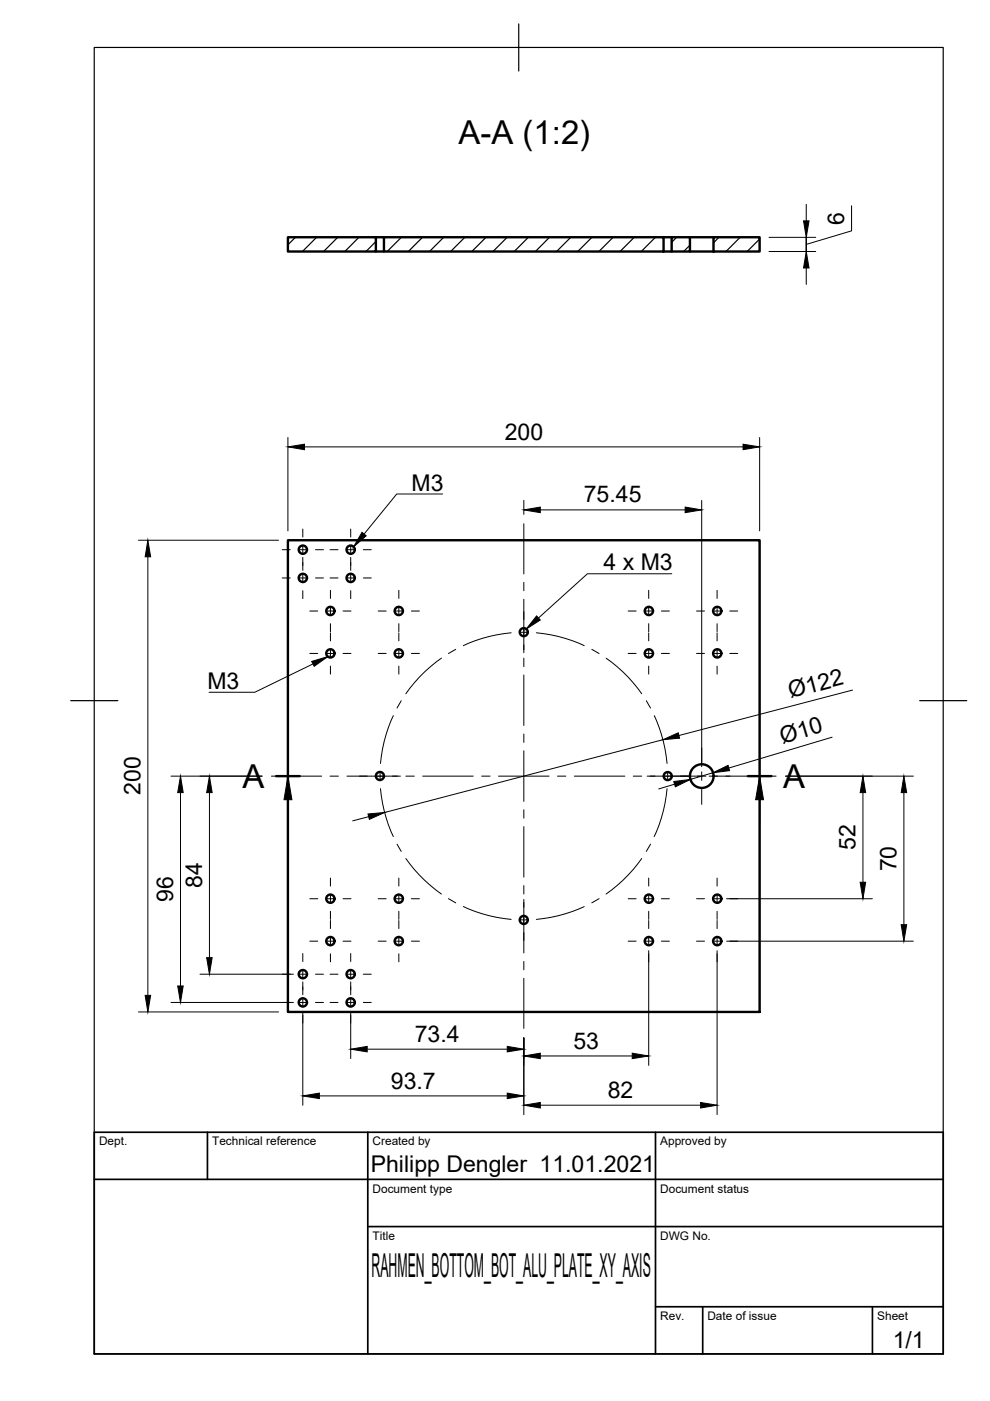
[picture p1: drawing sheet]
<svg xmlns="http://www.w3.org/2000/svg" width="210mm" height="297mm" viewBox="0 0 210 297" stroke-linecap="round" stroke-linejoin="round" font-family="sans-serif">
<!-- layer: Sichtbar -->
<g fill="none" stroke="#000" stroke-width=".51">
<path d="M61 50.3h18.7v3h-18.7zM79.7 53.3h1.7M79.7 50.3h1.7M81.4 50.3h59.3v3h-59.3zM140.7 53.3h1.7M140.7 50.3h1.7M142.4 50.3h3.9v3h-3.9zM146.3 50.3h5M146.3 53.3h5M151.3 50.3h9.8v3h-9.8zM61 114.5h100.1v100.1h-100.1z"/>
<circle cx="64.2" cy="116.5" r=".88"/>
<circle cx="74.3" cy="116.5" r=".88"/>
<circle cx="64.2" cy="122.5" r=".88"/>
<circle cx="70.1" cy="129.5" r=".88"/>
<circle cx="70.1" cy="138.5" r=".88"/>
<circle cx="74.3" cy="122.5" r=".88"/>
<circle cx="84.6" cy="129.5" r=".88"/>
<circle cx="84.6" cy="138.5" r=".88"/>
<circle cx="111.1" cy="134" r=".86"/>
<circle cx="137.6" cy="129.5" r=".88"/>
<circle cx="137.6" cy="138.5" r=".88"/>
<circle cx="152.1" cy="129.5" r=".88"/>
<circle cx="152.1" cy="138.5" r=".88"/>
<circle cx="80.5" cy="164.5" r=".86"/>
<circle cx="141.6" cy="164.5" r=".86"/>
<circle cx="148.8" cy="164.5" r="2.51"/>
<circle cx="70.1" cy="199.5" r=".88"/>
<circle cx="70.1" cy="190.5" r=".88"/>
<circle cx="84.6" cy="199.5" r=".88"/>
<circle cx="84.6" cy="190.5" r=".88"/>
<circle cx="111.1" cy="195" r=".86"/>
<circle cx="137.6" cy="190.5" r=".88"/>
<circle cx="137.6" cy="199.5" r=".88"/>
<circle cx="152.1" cy="199.5" r=".88"/>
<circle cx="152.1" cy="190.5" r=".88"/>
<circle cx="64.2" cy="206.5" r=".88"/>
<circle cx="64.2" cy="212.5" r=".88"/>
<circle cx="74.3" cy="212.5" r=".88"/>
<circle cx="74.3" cy="206.5" r=".88"/>
</g>
<!-- layer: Border -->
<path d="M20 10.1h180v276.9h-180zM110 5.1v10M15 148.6h10M195 148.6h10" fill="none" stroke="#000" stroke-width=".25"/>
<!-- layer: TitleBlock -->
<path d="M20 240.1h180v46.9h-180zM20 250h180M44 240.1v9.9M78 240.1v46.9M139 240.1v46.9M78 260.1h122M139 277.1h61M149 277.1v9.9M185 277.1v9.9" fill="none" stroke="#000" stroke-width=".36"/>
<!-- layer: Center Lines -->
<g fill="none" stroke="#000" stroke-width=".21">
<path d="M59.8 116.6h1.7M63.3 116.6h1.8M64.2 112.2v1.7M64.2 115.7v1.7M64.2 118.2v2.7M66.9 116.6h1.7M70 116.6h1.7M73.5 116.6h1.7M74.4 112.2v1.7M74.4 115.7v1.7M74.4 118.2v2.7M77 116.6h1.7"/>
<path d="M111.1 111v10.7M59.8 122.5h1.7M63.3 122.5h1.8M64.2 121.7v1.8M64.2 125.2v1.7M65.7 129.5h1.7M65.7 138.5h1.7M66.9 122.5h1.7M69.2 129.5h1.8M69.2 138.5h1.8M70 122.5h1.7M70.1 125.2v1.7"/>
<path d="M70.1 128.7v1.7M70.1 132.2v1.7M70.1 134.2v1.7M70.1 137.7v1.7M72.7 129.5h1.7M72.7 138.5h1.7M73.5 122.5h1.7M74.4 121.7v1.8M74.4 125.2v1.7M77 122.5h1.7M80.2 129.5h1.7M80.2 138.5h1.7"/>
<path d="M83.7 129.5h1.7M83.7 138.5h1.7M84.6 125.2v1.7M84.6 128.7v1.7M84.6 132.2v1.7M84.6 134.2v1.7M84.6 137.7v1.7M87.2 129.5h1.7M87.2 138.5h1.7M93.6 139.5l-1.2 .9a30.6 30.6 0 0 0-6.4 6.7M96.6 137.7l-1.5 .9M108.4 134.2a30.2 30.2 0 0 0-10.2 2.7"/>
<path d="M110.2 134.1h1.8M111.1 123.5v1.8M111.1 127v11.4M111.1 139.5v1.8M113.7 134.2a30.2 30.2 0 0 1 10.2 2.7M125.5 137.7l1.5 .9M128.5 139.6l1.2 .8a30.6 30.6 0 0 1 6.4 6.7M133.2 129.5h1.7M133.2 138.5h1.7M136.7 129.5h1.8M136.7 138.5h1.8M137.5 125.2v1.7"/>
<path d="M137.5 128.7v1.7M137.5 132.2v1.7M137.5 134.2v1.7M137.5 137.7v1.7M140.2 129.5h1.7M140.2 138.5h1.7M147.7 129.5h1.7M147.7 138.5h1.7M151.2 129.5h1.8M151.2 138.5h1.8M152 125.2v1.7M152 128.7v1.7"/>
<path d="M152 132.2v1.7M152 134.2v1.7M152 137.7v1.7M154.7 129.5h1.7M154.7 138.5h1.7M70.1 141.2v1.7M83.4 151.7l-1 2.5a30.9 30.9 0 0 0-1.7 7.7M84.6 141.2v1.7M85.1 148.6l-.9 1.5M111.1 143.1v10.7M111.1 155.6v1.8M111.1 159.2v10.7"/>
<path d="M137 148.6l.9 1.5M137.5 141.2v1.7M138.7 151.7l1 2.5a30.9 30.9 0 0 1 1.7 7.7M148.8 158.5v3.4M152 141.2v1.7M57.6 164.6h10.6M70 164.6h1.8M73.6 164.6h11.3M80.6 163.7v1.7M80.7 167.2a30.2 30.2 0 0 0 2.7 10.2M84.2 179l.9 1.5M86 164.6h1.8"/>
<path d="M89.6 164.6h10.7M102.1 164.6h1.8M105.7 164.6h10.7M111.1 171.7v1.8M111.1 175.3v10.7M118.2 164.6h1.8M121.8 164.6h10.7M134.3 164.6h1.8M137.2 164.6h12.5M137.9 179l-.9 1.5M141.4 167.2a30.2 30.2 0 0 1-2.7 10.2M141.5 163.7v1.7"/>
<path d="M148.8 163.6v1.8M148.8 167.2v3.3M150.3 164.6h14.2M65.7 190.5h1.7M65.7 199.5h1.7M69.2 190.5h1.8M69.2 199.5h1.8M70.1 186.2v1.7M70.1 189.7v1.7M70.1 193.2v1.7M70.1 195.2v1.7M70.1 198.7v1.7"/>
<path d="M72.7 190.5h1.7M72.7 199.5h1.7M80.2 190.5h1.7M80.2 199.5h1.7M83.7 190.5h1.7M83.7 199.5h1.7M84.6 186.2v1.7M84.6 189.7v1.7M84.6 193.2v1.7M84.6 195.2v1.7M84.6 198.7v1.7M86 182l.9 1.2a31.1 31.1 0 0 0 6.7 6.4"/>
<path d="M87.2 190.5h1.7M87.2 199.5h1.7M95.1 190.5l1.5 .9M98.2 192.2l2.5 1a30.9 30.9 0 0 0 7.7 1.7M110.2 195h1.8M111.1 187.8v1.8M111.1 190.7v11.3M123.9 192.2l-2.5 1a30.9 30.9 0 0 1-7.7 1.7M127 190.5l-1.5 .9M133.2 190.5h1.7M133.2 199.5h1.7M136.1 182l-.9 1.2a30.6 30.6 0 0 1-6.7 6.4"/>
<path d="M136.7 190.5h1.8M136.7 199.5h1.8M137.5 186.2v1.7M137.5 189.7v1.7M137.5 193.2v1.7M137.5 195.2v1.7M137.5 198.7v1.7M140.2 190.5h1.7M140.2 199.5h1.7M147.7 190.5h1.7M147.7 199.5h1.7M151.2 190.5h1.8"/>
<path d="M151.2 199.5h1.8M152 186.2v1.7M152 189.7v1.7M152 193.2v1.7M152 195.2v1.7M152 198.7v1.7M154.7 190.5h1.7M154.7 199.5h1.7M59.8 206.6h1.7M59.8 212.5h1.7M63.3 206.6h1.8M63.3 212.5h1.8"/>
<path d="M64.2 202.2v1.7M64.2 205.7v1.7M64.2 208.2v2.7M64.2 211.7v1.7M64.2 215.2v1.7M66.9 206.6h1.7M66.9 212.5h1.7M70 206.6h1.7M70 212.5h1.7M70.1 202.2v1.7M73.5 206.6h1.7M73.5 212.5h1.7"/>
<path d="M74.4 202.2v1.7M74.4 205.7v1.7M74.4 208.2v2.7M74.4 211.7v1.7M74.4 215.2v1.7M77 206.6h1.7M77 212.5h1.7M84.6 202.2v1.7M111.1 203.8v1.8M111.1 207.4v10.6M137.5 202.2v1.7M152 202.2v1.7"/>
</g>
<!-- layer: Schraffur -->
<g fill="none" stroke="#000" stroke-width=".25">
<path d="M62.6 50.3l-1.6 1.6M67.1 50.3l-3 3M71.6 50.3l-3 3M76.1 50.3l-3 3M79.7 51.2l-2.1 2.1M85.1 50.3l-3 3M89.6 50.3l-3 3M94.1 50.3l-3 3M98.6 50.3l-3.1 3M103 50.3l-3 3M107.5 50.3l-3 3M112 50.3l-3 3"/>
<path d="M116.5 50.3l-3 3M121 50.3l-3 3M125.5 50.3l-3 3M130 50.3l-3 3M134.5 50.3l-3 3M139 50.3l-3 3M140.7 53.1l-.3 .2M143.4 50.3l-1 1.1M146.3 52l-1.4 1.3M152.4 50.3l-1.1 1.2M156.9 50.3l-3 3M161.1 50.7l-2.7 2.6"/>
</g>
<!-- layer: Beschriftungen -->
<path d="M58.5 164.6h5.1M158.6 164.6h5" fill="none" stroke="#000" stroke-width=".51"/>
<path d="M61 169.6v4.9M161.1 169.6v4.9" fill="none" stroke="#000" stroke-width=".25"/>
<path d="M61 164.6l.9 5h-1.7zM161.1 164.6l.8 5h-1.7z" fill="#000" stroke="#000" stroke-width=".21"/>
<!-- layer: Dimensions -->
<g fill="none" stroke="#000" stroke-width=".21">
<path d="M163 53.3h10M163 50.3h10M170.9 53.3v-3v3M170.9 43.3v3.5M170.9 56.8v3.5M180.6 43.6v5.3l-9.7 2.9M61 92.8v19.8M64.6 94.7h92.9M161.1 92.8v19.8M29.4 114.5h29.7M31.3 118.1v92.9M111.1 106.1v3"/>
<path d="M114.6 108.1h30.7M148.8 106.1v56.4M140.6 156.8l-59 15.5M176.4 156.3l-21.9 6.5M180.8 146.3l-36.8 9.6M36.3 164.6h19.3M38.3 168v41M44.4 168v35M78.2 173.2l-3.4 .8M143 166.3l-3.3 1M151.2 163.8l-4.8 1.5M166.6 164.6h27.1"/>
<path d="M183 168v19.1M191.6 168v28.1M154.1 190.5h30.9M154.1 199.5h39.6M29.4 214.6h29.7M36.3 212.5h25.9M42.4 206.6h19.8M64.2 214.6v19.7M74.4 214.6v9.8M137.5 201.6v24.3M152 201.6v34.7M67.7 232.4h39.8"/>
<path d="M77.9 222.4h29.6M111.1 220.1v16.2M114.6 223.9h19.4M114.6 234.3h33.9"/>
</g>
<g fill="#000" stroke="#000" stroke-width=".21">
<path d="M170.9 53.3l.6 3.5h-1.1zM170.4 46.8h1.1l-.6 3.5zM61 94.7l3.6-.5v1.1zM157.5 94.2l3.6 .5-3.6 .6zM31.3 114.5l.6 3.6h-1.1zM111.1 108.1l3.5-.6v1.2zM145.3 107.5l3.5 .6-3.5 .6zM140.6 156.8l3.2-1.4 .3 1.1zM38.3 164.6l.5 3.4h-1.1zM44.4 164.6l.6 3.4h-1.2zM78 172.6l3.6-.3-3.3 1.4zM142.9 165.7l3.5-.4-3.2 1.5z"/>
<path d="M151.2 163.8l3.2-1.5 .3 1.1zM183 164.6l.5 3.4h-1.1zM191.6 164.6l.6 3.4h-1.1zM182.4 187.1h1.1l-.5 3.4zM191.1 196.1h1.1l-.6 3.4zM30.8 211h1.1l-.6 3.6zM37.7 209h1.1l-.5 3.5zM43.8 203h1.2l-.6 3.6zM64.2 232.4l3.5-.6v1.1zM74.4 222.4l3.5-.5v1.1zM107.5 221.9l3.6 .5-3.6 .6zM107.5 231.8l3.6 .6-3.6 .5z"/>
<path d="M111.1 223.9l3.5-.6v1.2zM111.1 234.3l3.5-.5v1.1zM134 223.3l3.5 .6-3.5 .6zM148.5 233.8l3.5 .5-3.5 .6z"/>
</g>
<!-- layer: Annotations -->
<path d="M76.8 112.9l.8 .7-2.6 2.3zM113.8 130.6l.8 .9-3 1.9zM66.1 140.2l3.4-1-2.9 2.1z" fill="#000" stroke="#000" stroke-width=".21"/>
<path d="M93.8 104.7h-9.7l-6.9 8.5M142.4 121.7h-17.9l-10.3 9.3M66.4 140.8l-12.4 6h-9.7" fill="none" stroke="#000" stroke-width=".21"/>
<g font-size="7">
<text x="97.2" y="30.6">A-A (1:2)</text>
<text x="51.4" y="167.1">A</text>
<text x="166.1" y="167.1">A</text>
<text x="78.8" y="270.6">RAHMEN_BOTTOM_BOT_ALU_PLATE_XY_AXIS</text>
</g>
<g font-size="4.9">
<text x="179" y="47.6" transform="rotate(-90 179 47.6)">6</text>
<text x="107" y="93.2">200</text>
<text x="87.3" y="104">M3</text>
<text x="123.8" y="106.5">75.45</text>
<text x="128" y="121">4 x M3</text>
<text x="44" y="146.1">M3</text>
<text x="167.6" y="148.1" transform="rotate(-15 167.6 148.1)">Ø122</text>
<text x="165.9" y="157.7" transform="rotate(-17 165.9 157.7)">Ø10</text>
<text x="29.8" y="168.6" transform="rotate(-90 29.8 168.6)">200</text>
<text x="181.4" y="180.2" transform="rotate(-90 181.4 180.2)">52</text>
<text x="190.1" y="184.8" transform="rotate(-90 190.1 184.8)">70</text>
<text x="36.7" y="191.2" transform="rotate(-90 36.7 191.2)">96</text>
<text x="42.8" y="188.2" transform="rotate(-90 42.8 188.2)">84</text>
<text x="87.9" y="220.9">73.4</text>
<text x="121.6" y="222.3">53</text>
<text x="82.9" y="230.8">93.7</text>
<text x="128.9" y="232.8">82</text>
<text x="78.6" y="248.5">Philipp Dengler 11.01.2021</text>
<text x="189.3" y="285.8">1/1</text>
</g>
<g font-size="2.5">
<text x="21" y="242.9">Dept.</text>
<text x="45" y="242.9">Technical reference</text>
<text x="79" y="242.9">Created by</text>
<text x="140" y="242.9">Approved by</text>
<text x="79" y="252.8">Document type</text>
<text x="140" y="252.8">Document status</text>
<text x="79" y="262.9">Title</text>
<text x="140" y="262.9">DWG No.</text>
<text x="140" y="279.9">Rev.</text>
<text x="150" y="279.9">Date of issue</text>
<text x="186" y="279.9">Sheet</text>
</g>
</svg>
